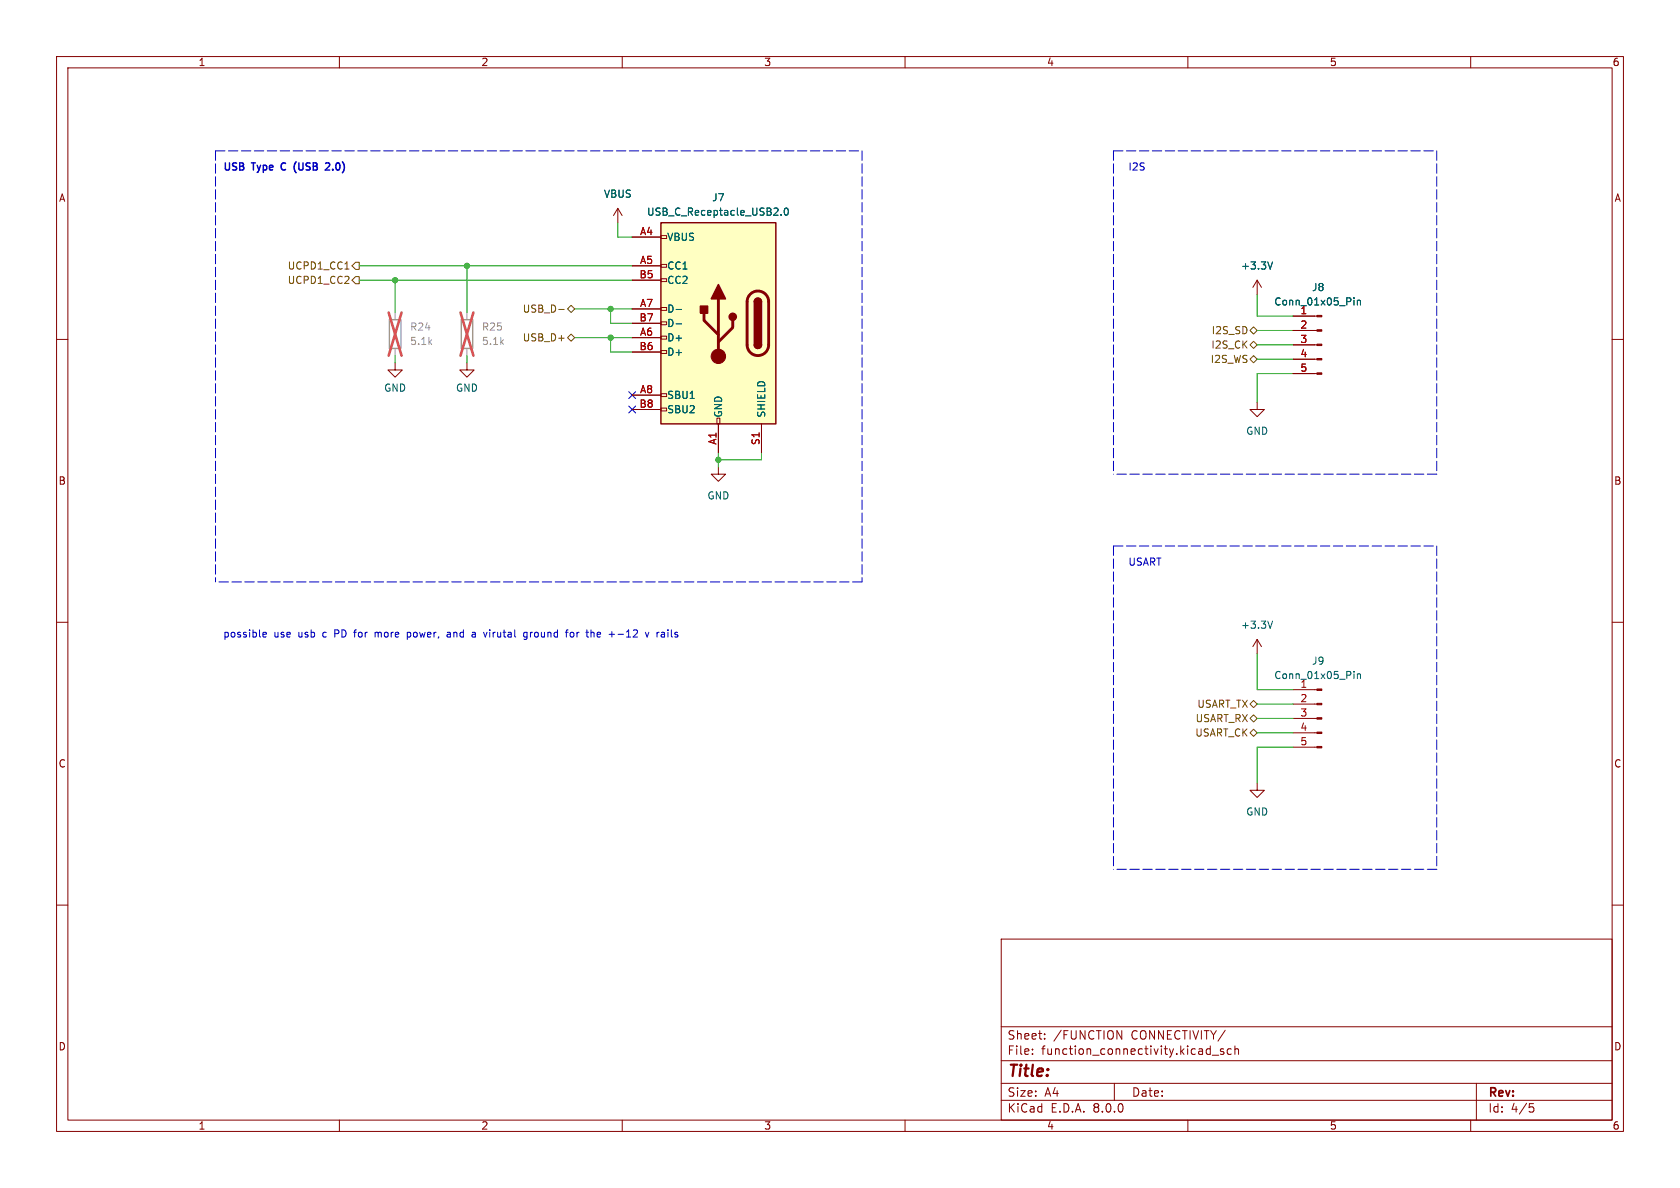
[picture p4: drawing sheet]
<svg xmlns="http://www.w3.org/2000/svg" width="297mm" height="210mm" viewBox="0 0 297 210" stroke-linecap="round" stroke-linejoin="round" font-family="sans-serif">
<g fill="none" stroke="#840000" stroke-width=".18">
<path d="M10 10h277v190h-277zM12 12h273v186h-273zM60 10v2M110 10v2M160 10v2M210 10v2M260 10v2M109.2 36.8l-.7 1.3M109.2 36.8v2.6M109.2 36.8l.8 1.3M10 60h2M222.2 49.5l-.7 1.3"/>
<path d="M222.2 49.5v2.6M222.2 49.5l.8 1.3M228.6 58.4h4.2M228.6 55.9h4.2M285 60h2M69.8 64.1v1.3h1.3l-1.3 1.3-1.2-1.3h1.2M82.5 64.1v1.3h1.3l-1.3 1.3-1.2-1.3h1.2M222.2 71.1v1.3h1.3l-1.3 1.3-1.2-1.3h1.2M228.6 66h4.2M228.6 63.5h4.2M228.6 61h4.2M127 82.6v1.2h1.3l-1.3 1.3-1.3-1.3h1.3"/>
<path d="M10 110h2M285 110h2M222.2 138.4v1.3h1.3l-1.3 1.3-1.2-1.3h1.2M228.6 132.1h4.2M228.6 129.5h4.2M228.6 127h4.2M228.6 124.5h4.2M228.6 121.9h4.2M10 160h2M285 160h2M177 166h108v32h-108zM60 198v2"/>
<path d="M110 198v2M160 198v2M177 194.5h108M177 191.5h108M177 187.5h108M177 181.5h108M182.5 186.3v.1M182.5 185.5v.1M184.7 183.6v.1M184.7 182.8v.1M197 191.5v3M197.5 182.2l.8 1.5v-1.5"/>
<path d="M210 198v2M213.8 185.4l.2 .1M214 184.9v1.5M214 186.3l-.2 .1M214.3 186.5h1.2M216.3 185.5l-.3-.1-.3 .2 .1 .2 .5 .2v.3h-.6M217.7 185.5l-.5-.1-.2 .3v.4l.1 .2h.6M218.3 185.5l.2-.1 .4 .1 .1 .9M218.3 184.9v1.5M260 198v2M261 191.5v6.5M270.4 195.1h.7"/>
<path d="M270.5 195.7h.4l.3 .3-.2 .5-.5 .1"/>
</g>
<g fill="#840000" stroke="#840000" stroke-width=".18">
<path d="M232.8 65.9h.9v.3h-.9z"/>
<path d="M232.8 63.4h.9v.2h-.9z"/>
<path d="M232.8 60.8h.9v.3h-.9z"/>
<path d="M232.8 58.3h.9v.2h-.9z"/>
<path d="M232.8 55.8h.9v.2h-.9z"/>
<path d="M232.8 132h.9v.2h-.9z"/>
<path d="M232.8 129.4h.9v.3h-.9z"/>
<path d="M232.8 126.9h.9v.2h-.9z"/>
<path d="M232.8 124.3h.9v.3h-.9z"/>
<path d="M232.8 121.8h.9v.2h-.9z"/>
</g>
<path d="M225 46.3l-.5 1.3M239.4 52.6v.2M239.4 53.1v.8M240 53.1v.8M240 53.2l.2-.1h.3v.8M239.4 118.7v.1M239.4 119.1v.9M240 119.1v.9M240 119.2l.2-.1 .3 .1v.8" fill="none" stroke="#006464" stroke-width=".18"/>
<path d="M81.5 56.5h2.1v5.1h-2.1z" fill="none" stroke="#a1a1a1" stroke-width=".25"/>
<path d="M82.5 55.2v1.3M82.5 61.6v1.3" fill="none" stroke="#a1a1a1" stroke-width=".18"/>
<path d="M81.4 55.2l2.3 7.7M83.7 55.2l-2.3 7.7" fill="none" stroke="#e65255" stroke-width=".46"/>
<path d="M116.8 39.4h20.4v35.5h-20.4z" fill="#ffffc2"/>
<g fill="none" stroke="#840000" stroke-width=".18">
<path d="M111.8 41.9h5M111.8 47h5M111.8 59.7h5M111.8 54.6h5M111.8 49.5h5M111.8 57.2h5M116.8 59.4h1.1v.5h-1.1zM116.8 56.9h1.1v.5h-1.1zM116.8 54.4h1.1v.5h-1.1zM116.8 49.3h1.1v.5h-1.1zM116.8 46.7h1.1v.5h-1.1zM116.8 41.7h1.1v.5h-1.1z"/>
<path d="M228.6 55.9h3.8M228.6 58.4h3.8M111.8 69.9h5M111.8 62.2h5M111.8 72.4h5M116.8 72.1h1.1v.5h-1.1zM116.8 69.6h1.1v.5h-1.1zM116.8 62h1.1v.5h-1.1zM126.7 73.9h.6v1h-.6zM127 74.9v5.1M134.6 74.9v5.1M228.6 61h3.8"/>
<path d="M228.6 63.5h3.8M228.6 66h3.8M222.2 113l-.7 1.3M222.2 113v2.6M222.2 113l.8 1.3"/>
</g>
<path d="M116.8 39.4h20.4v35.5h-20.4zM133.3 53.3a.64 .64 0 0 1 .7-.6 .64 .64 0 0 1 .6 .6M133.3 61a.64 .64 0 0 0 .7 .6 .64 .64 0 0 0 .6-.6" fill="none" stroke="#840000" stroke-width=".25"/>
<path d="M124.5 55.4v1.2l2.5 2.6M127 52.8v10.2M129.5 56.6v1.3l-2.5 2.6M132.6 52a1.91 1.91 0 0 1 2.1-.4 1.91 1.91 0 0 1 1.2 1.7v7.7a1.91 1.91 0 0 1-1.9 1.9 1.91 1.91 0 0 1-1.9-1.9v-7.8l.2-.6z" fill="none" stroke="#840000" stroke-width=".51"/>
<g fill="#840000" stroke="#840000" stroke-width=".25">
<path d="M133.3 61h1.3a.64 .64 0 0 1-.6 .6 .64 .64 0 0 1-.7-.6z"/>
<path d="M133.3 53.3h1.3v7.7h-1.3z"/>
<path d="M133.5 52.9a.64 .64 0 0 1 .7-.1 .64 .64 0 0 1 .4 .5h-1.3z"/>
<path d="M127 50.3l1.3 2.5h-2.6z"/>
<path d="M123.8 54.1h1.3v1.3h-1.3z"/>
<circle cx="129.5" cy="56" r=".63"/>
</g>
<circle cx="127" cy="63" r="1.27" fill="#840000" stroke="#840000" stroke-width=".18"/>
<path d="M138.1 37.9v.1M138.8 36.9l.1-.1a.68 .68 0 0 1 .5 .6 .68 .68 0 0 1-.5 .6l-.1-.1-.2-.3zM119.5 54.7h1M119.5 57.2h1M225 46.3l-.5 1.3M239.4 52.6v.2M239.4 53.1v.8M240 53.1v.8M240 53.2l.2-.1h.3v.8M225 109.8l-.5 1.3" fill="none" stroke="#006464" stroke-width=".18"/>
<path d="M68.8 56.5h2.1v5.1h-2.1z" fill="none" stroke="#a1a1a1" stroke-width=".25"/>
<path d="M69.8 55.2v1.3M69.8 61.6v1.3" fill="none" stroke="#a1a1a1" stroke-width=".18"/>
<path d="M68.7 55.2l2.3 7.7M71 55.2l-2.3 7.7" fill="none" stroke="#e65255" stroke-width=".46"/>
<path d="M61 47.6h.7M62.2 47l.7-.6h.6v1.2h-.6zM62.2 49.5l.7-.6h.6v1.3h-.6zM98.8 54.7h.9M100.3 59.7l.7-.6 .6 .6-.6 .6zM101 54l.6 .6-.6 .6-.7-.6zM221 58.4l.6-.6 .6 .6-.6 .7zM221 63.5l.6-.6 .6 .6-.6 .6zM221 61l.6-.7 .6 .7-.6 .6zM221 127l.6-.6 .6 .6-.6 .6zM221 124.5l.6-.7 .6 .7-.6 .6zM221 129.5l.6-.6 .6 .6-.6 .7z" fill="none" stroke="#725600" stroke-width=".18"/>
<g fill="none" stroke="#0000c2" stroke-width=".18">
<path d="M46.5 112.2l.6-.1-.1-.3h-.3l-.2 .2v.6h.5M62.5 111.8h.5M62.8 111.4l-.1 1.2M66.3 111.8v.8M66.7 111.8l-.4 .1M72 111.8h.4l.2 .1M72 111.8v1.2M72.6 112.5l-.2 .1h-.4M79.1 111.8h.5v.8M79.6 112.1h-.4l-.2 .2 .2 .3h.4M83.6 111.8h.3l.1 .2v.6M84 112.6h-.4"/>
<path d="M84 112.1h-.4M86.6 111.3v.2M86.6 111.8v.8M93.2 111.8h-.4l-.2 .2 .1 .6h.5M93.2 111.8v1l-.3 .2h-.3M93.8 111.8v.8M94 111.8l-.2 .2M100.9 111.9l.1-.1 .4 .1 .1 .5-.2 .2h-.3l-.1-.1zM104.8 111.8l.2 .2v.6M109.3 112.1h.9M114.1 111.8l.3 .8 .3-.8M116.2 111.8v.8"/>
<path d="M116.3 111.8l-.1 .2"/>
</g>
<path d="M49.8 29l-.1 .3 .1 .6M52.1 30.2l.3 .3M52.4 28.6l-.3 .4M57.7 28.8l.5 .1 .1 .3-.8 .9h.8" fill="none" stroke="#0000c2" stroke-width=".25"/>
<path d="M38.1 26.7v76.2M38.1 26.7h114.3M152.4 26.7v76.2M196.8 26.7v57.1M196.8 26.7h57.2M254 26.7v57.1M196.8 96.5h57.2M196.8 96.5v57.2M254 83.8h-57.2M254 96.5v57.2M152.4 102.9h-114.3M254 153.7h-57.2" fill="none" stroke="#0000c2" stroke-width=".18" stroke-dasharray="1.7 .6"/>
<g fill="none" stroke="#009600" stroke-width=".18">
<path d="M109.2 39.4v2.5h2.6M63.5 49.5h48.3M63.5 47h48.3M69.8 49.5v5.7M82.5 47v8.2M101.6 59.7h10.2M101.6 54.6h10.2M107.9 54.6v2.6h3.9M107.9 59.7v2.5h3.9M222.2 52.1v3.8h6.4M222.2 58.4h6.4M69.8 62.9v1.2"/>
<path d="M82.5 62.9v1.2M222.2 63.5h6.4M222.2 61h6.4M228.6 66h-6.4v5.1M127 80v2.6M134.6 80v1.3h-7.6M222.2 115.6v6.3h6.4M222.2 129.5h6.4M222.2 127h6.4M222.2 124.5h6.4M228.6 132.1h-6.4v6.3"/>
</g>
<path d="M111.2 69.2l1.2 1.3M111.2 71.8l1.2 1.2M112.4 69.2l-1.2 1.3M112.4 71.8l-1.2 1.2" fill="none" stroke="#000084" stroke-width=".18"/>
<g fill="#009600" stroke="#009600" stroke-width=".18">
<circle cx="82.5" cy="47" r=".46"/>
<circle cx="69.8" cy="49.5" r=".46"/>
<circle cx="127" cy="81.3" r=".46"/>
<circle cx="107.9" cy="59.7" r=".46"/>
<circle cx="107.9" cy="54.6" r=".46"/>
</g>
<text font-size="2.8" fill="#840000" x="178" y="190.9">Title:</text>
<g font-size="2.1" fill="#840000">
<text x="178" y="184">Sheet:</text>
<text x="186.2" y="184">/FUNCTION</text>
<text x="200" y="184">CONNECTIVITY/</text>
<text x="178" y="186.7">File:</text>
<text x="184.1" y="186.7">function_connectivity.kicad_sch</text>
<text x="178" y="196.9">KiCad</text>
<text x="178" y="194.1">Size:</text>
<text x="184.7" y="194.1">A4</text>
<text x="185.7" y="196.9">E.D.A.</text>
<text x="193.3" y="196.9">8.0.0</text>
<text x="200" y="194.1">Date:</text>
<text x="263" y="194.3">Rev:</text>
<text x="263" y="196.9">Id:</text>
<text x="267.1" y="196.9">4/5</text>
</g>
<g font-size="1.8" fill="#840000">
<text x="35" y="11.9">1</text>
<text x="85" y="11.9">2</text>
<text x="135" y="11.9">3</text>
<text x="185" y="11.9">4</text>
<text x="235" y="11.9">5</text>
<text x="285" y="11.9">6</text>
<text x="10.3" y="35.9">A</text>
<text x="285.3" y="35.9">A</text>
<text x="10.3" y="85.9">B</text>
<text x="285.3" y="85.9">B</text>
<text x="10.3" y="135.9">C</text>
<text x="285.3" y="135.9">C</text>
<text x="10.3" y="185.9">D</text>
<text x="285.3" y="185.9">D</text>
<text x="35" y="199.9">1</text>
<text x="85" y="199.9">2</text>
<text x="135" y="199.9">3</text>
<text x="185" y="199.9">4</text>
<text x="235" y="199.9">5</text>
<text x="285" y="199.9">6</text>
</g>
<g font-size="1.8" fill="#0000c2">
<text x="39.4" y="30.2">USB</text>
<text x="44.7" y="30.2">Type</text>
<text x="50.3" y="30.2">C</text>
<text x="53" y="30.2">(USB</text>
<text x="59.2" y="30.2">2.0)</text>
<text x="199.4" y="30.2">I2S</text>
<text x="199.4" y="100.1">USART</text>
<text x="39.4" y="112.8">possible</text>
<text x="48.4" y="112.8">use</text>
<text x="52.8" y="112.8">usb</text>
<text x="57.3" y="112.8">c</text>
<text x="59.6" y="112.8">PD</text>
<text x="63.3" y="112.8">for</text>
<text x="67.1" y="112.8">more</text>
<text x="73" y="112.8">power,</text>
<text x="80.3" y="112.8">and</text>
<text x="84.9" y="112.8">a</text>
<text x="87.2" y="112.8">virutal</text>
<text x="94.5" y="112.8">ground</text>
<text x="102.2" y="112.8">for</text>
<text x="106" y="112.8">the</text>
<text x="110.1" y="112.8">+-12</text>
<text x="116.9" y="112.8">v</text>
<text x="119" y="112.8">rails</text>
</g>
<g font-size="1.8" fill="#006464">
<text x="106.7" y="35.2">VBUS</text>
<text x="125.8" y="35.8">J7</text>
<text x="114.3" y="38.3">USB_C_Receptacle_USB2.0</text>
<text x="117.9" y="42.8">VBUS</text>
<text x="117.9" y="47.9">CC1</text>
<text x="219.3" y="47.9">+3.3V</text>
<text x="117.9" y="50.4">CC2</text>
<text x="231.9" y="51.7">J8</text>
<text x="117.9" y="55.5">D-</text>
<text x="117.9" y="58">D-</text>
<text x="225.2" y="54.2">Conn_01x05_Pin</text>
<text x="117.9" y="60.6">D+</text>
<text x="117.9" y="63.1">D+</text>
<text x="67.8" y="69.4">GND</text>
<text x="80.5" y="69.4">GND</text>
<text x="117.9" y="70.7">SBU1</text>
<text x="117.9" y="73.3">SBU2</text>
<text x="127.9" y="73.9" transform="rotate(-90 127.9 73.9)">GND</text>
<text x="135.5" y="73.9" transform="rotate(-90 135.5 73.9)">SHIELD</text>
<text x="220.2" y="77.1">GND</text>
<text x="125" y="88.5">GND</text>
<text x="219.3" y="111.4">+3.3V</text>
<text x="231.9" y="117.7">J9</text>
<text x="225.2" y="120.2">Conn_01x05_Pin</text>
<text x="229.8" y="121.7">1</text>
<text x="220.2" y="144.4">GND</text>
</g>
<g font-size="1.8" fill="#a90000">
<text x="113" y="41.7">A4</text>
<text x="113" y="46.7">A5</text>
<text x="113" y="49.3">B5</text>
<text x="113" y="56.9">B7</text>
<text x="113" y="59.4">A6</text>
<text x="113" y="54.4">A7</text>
<text x="229.8" y="55.6">1</text>
<text x="229.8" y="58.2">2</text>
<text x="113" y="62">B6</text>
<text x="229.8" y="60.7">3</text>
<text x="229.8" y="63.2">4</text>
<text x="229.8" y="65.8">5</text>
<text x="113" y="69.6">A8</text>
<text x="113" y="72.1">B8</text>
<text x="126.7" y="78.7" transform="rotate(-90 126.7 78.7)">A1</text>
<text x="134.4" y="78.8" transform="rotate(-90 134.4 78.8)">S1</text>
<text x="229.8" y="124.2">2</text>
<text x="229.8" y="126.7">3</text>
<text x="229.8" y="129.3">4</text>
<text x="229.8" y="131.8">5</text>
</g>
<g font-size="1.8" fill="#725600">
<text x="50.8" y="47.9">UCPD1_CC1</text>
<text x="50.8" y="50.4">UCPD1_CC2</text>
<text x="92.3" y="55.5">USB_D-</text>
<text x="214.1" y="59.3">I2S_SD</text>
<text x="92.3" y="60.6">USB_D+</text>
<text x="213.9" y="64.4">I2S_WS</text>
<text x="214.1" y="61.8">I2S_CK</text>
<text x="211.6" y="125.3">USART_TX</text>
<text x="211.2" y="130.4">USART_CK</text>
<text x="211.3" y="127.9">USART_RX</text>
</g>
<g font-size="1.8" fill="#989898">
<text x="72.4" y="58.6">R24</text>
<text x="85.1" y="58.6">R25</text>
<text x="72.4" y="61.2">5.1k</text>
<text x="85.1" y="61.2">5.1k</text>
</g>
</svg>
